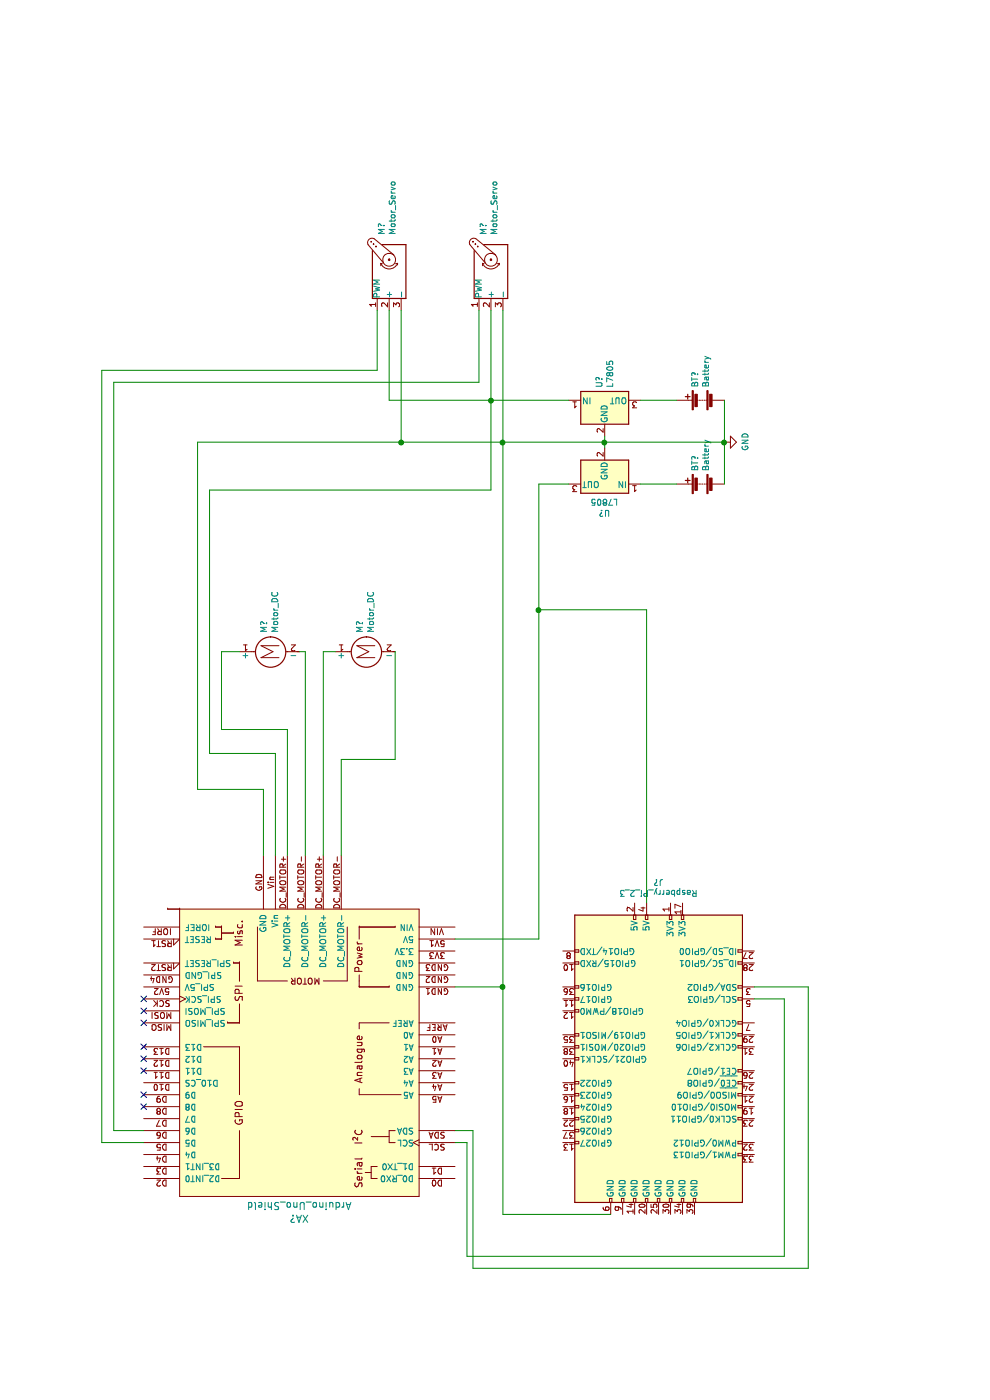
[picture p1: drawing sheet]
EESchema Schematic File Version 4
LIBS:garry-cache
EELAYER 26 0
EELAYER END
$Descr A4 11693 8268
encoding utf-8
Sheet 1 1
Title ""
Date ""
Rev ""
Comp ""
Comment1 ""
Comment2 ""
Comment3 ""
Comment4 ""
$EndDescr
$Comp
L Motor:Motor_Servo M?
U 1 1
P 9400 4100
F 0 "M?" H 9731 4165 50  0000 L CNN
F 1 "Motor_Servo" H 9731 4074 50  0000 L CNN
F 2 "" H 9400 3910 50  0001 C CNN
F 3 "http://forums.parallax.com/uploads/attachments/46831/74481.png" H 9400 3910 50  0001 C CNN
	1    9400 4100
	1    0    0    -1  
$EndComp
$Comp
L Motor:Motor_Servo M?
U 1 1
P 9400 3250
F 0 "M?" H 9731 3315 50  0000 L CNN
F 1 "Motor_Servo" H 9731 3224 50  0000 L CNN
F 2 "" H 9400 3060 50  0001 C CNN
F 3 "http://forums.parallax.com/uploads/attachments/46831/74481.png" H 9400 3060 50  0001 C CNN
	1    9400 3250
	1    0    0    -1  
$EndComp
$Comp
L Device:Battery BT?
U 1 1
P 7650 5850
F 0 "BT?" H 7758 5896 50  0000 L CNN
F 1 "Battery" H 7758 5805 50  0000 L CNN
F 2 "" V 7650 5910 50  0001 C CNN
F 3 "~" V 7650 5910 50  0001 C CNN
	1    7650 5850
	1    0    0    -1  
$EndComp
$Comp
L Device:Battery BT?
U 1 1
P 8350 5850
F 0 "BT?" H 8458 5896 50  0000 L CNN
F 1 "Battery" H 8458 5805 50  0000 L CNN
F 2 "" V 8350 5910 50  0001 C CNN
F 3 "~" V 8350 5910 50  0001 C CNN
	1    8350 5850
	1    0    0    -1  
$EndComp
$Comp
L Regulator_Linear:L7805 U?
U 1 1
P 8350 5050
F 0 "U?" V 8304 5155 50  0000 L CNN
F 1 "L7805" V 8395 5155 50  0000 L CNN
F 2 "" H 8375 4900 50  0001 L CIN
F 3 "http://www.st.com/content/ccc/resource/technical/document/datasheet/41/4f/b3/b0/12/d4/47/88/CD00000444.pdf/files/CD00000444.pdf/jcr:content/translations/en.CD00000444.pdf" H 8350 5000 50  0001 C CNN
	1    8350 5050
	0    1    1    0   
$EndComp
$Comp
L Regulator_Linear:L7805 U?
U 1 1
P 7650 5050
F 0 "U?" H 7650 5292 50  0000 C CNN
F 1 "L7805" H 7650 5201 50  0000 C CNN
F 2 "" H 7675 4900 50  0001 L CIN
F 3 "http://www.st.com/content/ccc/resource/technical/document/datasheet/41/4f/b3/b0/12/d4/47/88/CD00000444.pdf/files/CD00000444.pdf/jcr:content/translations/en.CD00000444.pdf" H 7650 5000 50  0001 C CNN
	1    7650 5050
	0    -1   -1   0   
$EndComp
$Comp
L Motor:Motor_DC M?
U 1 1
P 6250 2200
F 0 "M?" H 6408 2196 50  0000 L CNN
F 1 "Motor_DC" H 6408 2105 50  0000 L CNN
F 2 "" H 6250 2110 50  0001 C CNN
F 3 "~" H 6250 2110 50  0001 C CNN
	1    6250 2200
	1    0    0    -1  
$EndComp
$Comp
L Motor:Motor_DC M?
U 1 1
P 6250 3000
F 0 "M?" H 6408 2996 50  0000 L CNN
F 1 "Motor_DC" H 6408 2905 50  0000 L CNN
F 2 "" H 6250 2910 50  0001 C CNN
F 3 "~" H 6250 2910 50  0001 C CNN
	1    6250 3000
	1    0    0    -1  
$EndComp
$Comp
L UNO_MOTOR_SHIELD:Arduino_Uno_Shield XA?
U 1 1
P 2900 2500
F 0 "XA?" H 2900 3887 60  0000 C CNN
F 1 "Arduino_Uno_Shield" H 2900 3781 60  0000 C CNN
F 2 "" H 4700 6250 60  0001 C CNN
F 3 "https://store.arduino.cc/arduino-uno-rev3" H 4700 6250 60  0001 C CNN
	1    2900 2500
	0    -1   -1   0   
$EndComp
NoConn ~ 2950 1200
NoConn ~ 2850 1200
NoConn ~ 2750 1200
NoConn ~ 2550 1200
NoConn ~ 2450 1200
NoConn ~ 3250 1200
NoConn ~ 3150 1200
NoConn ~ 3350 1200
$Comp
L Connector:Raspberry_Pi_2_3 J?
U 1 1
P 2850 5500
F 0 "J?" H 2850 6978 50  0000 C CNN
F 1 "Raspberry_Pi_2_3" H 2850 6887 50  0000 C CNN
F 2 "" H 2850 5500 50  0001 C CNN
F 3 "https://www.raspberrypi.org/documentation/hardware/raspberrypi/schematics/rpi_SCH_3bplus_1p0_reduced.pdf" H 2850 5500 50  0001 C CNN
	1    2850 5500
	0    1    1    0   
$EndComp
$Comp
L power:GND #PWR?
U 1 1
P 8000 6050
F 0 "#PWR?" H 8000 5800 50  0001 C CNN
F 1 "GND" H 8005 5877 50  0000 C CNN
F 2 "" H 8000 6050 50  0001 C CNN
F 3 "" H 8000 6050 50  0001 C CNN
	1    8000 6050
	1    0    0    -1  
$EndComp
Wire Wire Line
	8350 6050 8000 6050
Wire Wire Line
	8000 6050 7650 6050
Connection ~ 8000 6050
Wire Wire Line
	7650 5650 7650 5350
Wire Wire Line
	8350 5350 8350 5650
Wire Wire Line
	8000 6050 8000 5050
Wire Wire Line
	8000 5050 8050 5050
Wire Wire Line
	7950 5050 8000 5050
Connection ~ 8000 5050
Wire Wire Line
	8350 4750 8350 4100
Connection ~ 8350 4100
Wire Wire Line
	8350 4100 8350 3250
Wire Wire Line
	8350 3250 9100 3250
Wire Wire Line
	9100 4100 8350 4100
Wire Wire Line
	3350 6300 3350 6550
Wire Wire Line
	3350 6550 1200 6550
Wire Wire Line
	3450 6300 3450 6750
Wire Wire Line
	3450 6750 1100 6750
Wire Wire Line
	4550 2400 5600 2400
Wire Wire Line
	5600 2400 5600 1850
Wire Wire Line
	5600 1850 6250 1850
Wire Wire Line
	6250 1850 6250 2000
Wire Wire Line
	4550 2550 6250 2550
Wire Wire Line
	6250 2550 6250 2500
Wire Wire Line
	6250 2800 6250 2700
Wire Wire Line
	6250 2700 4550 2700
Wire Wire Line
	6250 3300 5350 3300
Wire Wire Line
	5350 3300 5350 2850
Wire Wire Line
	5350 2850 4550 2850
Wire Wire Line
	8000 1650 5100 1650
Wire Wire Line
	5100 1650 5100 2200
Wire Wire Line
	5100 2200 4550 2200
Wire Wire Line
	8000 1650 8000 3350
Wire Wire Line
	9100 4200 8000 4200
Connection ~ 8000 4200
Wire Wire Line
	8000 4200 8000 5050
Wire Wire Line
	9100 3350 8000 3350
Connection ~ 8000 3350
Wire Wire Line
	8000 3350 8000 4200
Wire Wire Line
	4550 2300 5400 2300
Wire Wire Line
	5400 2300 5400 1750
Wire Wire Line
	5400 1750 7600 1750
Wire Wire Line
	7600 1750 7600 4100
Wire Wire Line
	7600 4100 8350 4100
Wire Wire Line
	4150 5400 6600 5400
Wire Wire Line
	6600 5400 6600 4500
Wire Wire Line
	6600 4500 7650 4500
Wire Wire Line
	7650 4500 7650 4750
Wire Wire Line
	8000 4200 3450 4200
Wire Wire Line
	3450 4200 3450 3800
Connection ~ 6600 4500
Wire Wire Line
	1200 6550 1200 3900
Wire Wire Line
	1200 3900 2150 3900
Wire Wire Line
	2150 3900 2150 3800
Wire Wire Line
	1100 6750 1100 3950
Wire Wire Line
	1100 3950 2250 3950
Wire Wire Line
	2250 3950 2250 3800
Wire Wire Line
	1550 5100 1550 4200
Wire Wire Line
	1550 4200 3450 4200
Connection ~ 3450 4200
Wire Wire Line
	9100 3150 8600 3150
Wire Wire Line
	8600 3150 8600 850 
Wire Wire Line
	8600 850  2150 850 
Wire Wire Line
	2150 850  2150 1200
Wire Wire Line
	2250 1200 2250 950 
Wire Wire Line
	2250 950  8500 950 
Wire Wire Line
	8500 950  8500 4000
Wire Wire Line
	8500 4000 9100 4000
Wire Wire Line
	3850 3800 3850 4500
Wire Wire Line
	3850 4500 6600 4500
$EndSCHEMATC
